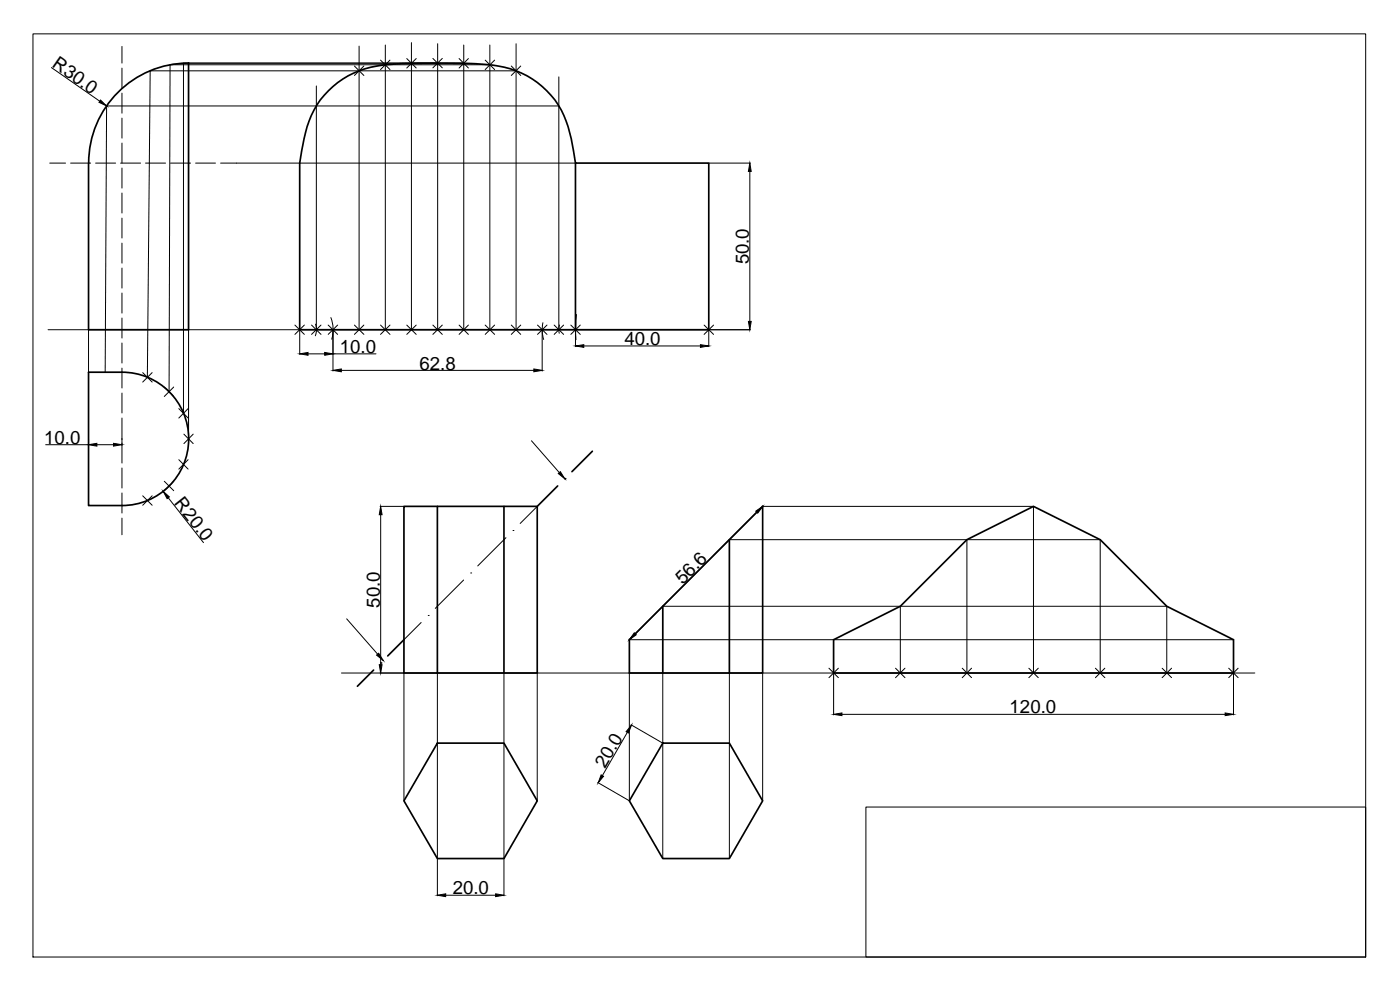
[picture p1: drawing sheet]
<svg xmlns="http://www.w3.org/2000/svg" width="420mm" height="297mm" viewBox="0 0 420 297" stroke-linecap="round" stroke-linejoin="round" font-family="sans-serif">
<!-- layer: Construction -->
<g fill="none" stroke="#000" stroke-width=".3">
<path d="M9.9 10.2h400v276.9h-400zM36.6 13.9v5M56.6 18.9h74.7M106.4 19.8l2.8 2.8M107.8 13.8v85.1M109.2 19.8l-2.8 2.8M114.2 18l2.8 2.9M115.6 13.5v85.4M117 18l-2.8 2.9M122.1 17.6l2.8 2.8M123.5 12.8v86.1M124.9 17.6l-2.8 2.8"/>
<path d="M129.9 17.5l2.8 2.9M131.3 13.1v85.8M132.7 17.5l-2.8 2.9M137.8 17.6l2.8 2.8M139.2 19h-84.1v105M139.2 13.5v85.4M140.6 17.6l-2.8 2.8M145.6 18l2.8 2.9M147 19.4h-96l-.3 98.2M147 13.5v85.4M148.4 18l-2.8 2.9M153.4 19.8l2.9 2.8"/>
<path d="M154.9 13.1v85.8M156.3 19.8l-2.9 2.8M15.4 20.3l14.5 10.1M36.6 20.4v6M36.6 27.9v6.1M36.6 35.4v6M94.9 25.8v73.2M154.9 21.3h-109.8l-.9 91.9M167.7 31.8h-135.7l-.4 79.9M167.7 23.1v75.8M14.9 48.9h4.8M21.2 48.9h6"/>
<path d="M28.7 48.9h6M36.2 48.9h6M36.6 42.9v6M36.6 50.4v6M36.6 57.9v6M43.7 48.9h6M51.2 48.9h6M56.6 48.9v.1M58.7 48.9h6M66.2 48.9h106.5M212.8 48.9h12.4M225 51.4v45"/>
<path d="M36.6 65.4v6M36.6 72.9v6.1M14.4 98.9h210.8M26.6 98.9v12.8M36.6 80.4v6M36.6 87.9v6M36.6 95.4v6M56.6 98.9v32.8M88.5 97.5l2.8 2.8M89.9 99v7.3M91.3 97.5l-2.8 2.8M93.5 97.5l2.8 2.8"/>
<path d="M94.7 97.3l.3 1.7-.4 1.8M96.3 97.5l-2.8 2.8M98.5 97.5l2.8 2.8M99.3 95.3a10 10 0 0 1 .3 6.5M99.9 99v12.3M101.3 97.5l-2.8 2.8M106.4 97.5l2.8 2.8M109.2 97.5l-2.8 2.8M114.2 97.5l2.8 2.8M117 97.5l-2.8 2.8M122.1 97.5l2.8 2.8M124.9 97.5l-2.8 2.8"/>
<path d="M129.9 97.5l2.8 2.8M132.7 97.5l-2.8 2.8M137.8 97.5l2.8 2.8M140.6 97.5l-2.8 2.8M145.6 97.5l2.8 2.8M148.4 97.5l-2.8 2.8M153.4 97.5l2.9 2.8M156.3 97.5l-2.9 2.8M161.3 97.5l2.9 2.8M162.7 99v12.3M162.9 96.8l-.2 2.2 .5 2.9M164.2 97.5l-2.9 2.8"/>
<path d="M166.3 97.5l2.8 2.8M167.9 97.5l-.2 1.5 .1 1M169.1 97.5l-2.8 2.8M171.3 97.5l2.8 2.8M172.7 99v5M173 94.4l-.2 3.3 .1 4.2M174.1 97.5l-2.8 2.8M211.3 97.5l2.9 2.8M212.7 99v5M214.2 97.5l-2.9 2.8M36.6 102.9v6M36.6 110.4v6"/>
<path d="M36.6 117.9v6M42.8 111.8l2.9 2.8M45.7 111.8l-2.9 2.8M49.3 116.1l2.8 2.9M52.1 116.1l-2.8 2.9M92.4 106.2h5M99.9 106.2h12.9M102.4 111.1h57.8M175.2 103.8h35M13.7 133.4h12.9M26.6 131.7v1.9M29.1 133.4h5"/>
<path d="M36.5 131.7h.2M36.6 125.4v6M36.6 131.6v7.3M53.7 137.9l2.8 2.9M53.7 122.6l2.8 2.8M55.2 130.3l2.8 2.8M56.5 137.9l-2.8 2.9M56.5 122.6l-2.8 2.8M58 130.3l-2.8 2.8M159.5 132.2l8.3 9.6M36.6 140.4v6M36.6 147.9v6"/>
<path d="M36.6 155.4v5M42.8 148.8l2.9 2.8M45.7 148.8l-2.9 2.8M49.3 144.4l2.8 2.8M50.5 149.4l10.6 13.4M52.1 144.4l-2.8 2.8M114.1 151.9h7.1M114.2 154.4v45M154 159.2h.1M161.2 151.9l-5.1 5.2M227.1 153.7l-36.4 36.5M228.8 151.8v.1"/>
<path d="M228.9 151.9h81.3v50M139.1 174l-8.5 8.5M141.3 171.9h.1M151.8 161.3l-8.4 8.5M218.9 161.9h111.3v40M290.2 161.9v40M104 185.7l9.4 10.6M126.4 186.8l-5.2 5.1M128.5 184.7h.1M188.8 191.8v.1M188.9 191.9h181.3M198.9 181.9h151.3v20"/>
<path d="M270.2 181.9v20M102.5 201.9h274.1M121.2 201.9v38.4M131.3 201.9v55.7M151.2 201.9v55.7M161.2 201.9v38.4M188.3 219.7l-7.5 13M188.9 201.9v38.4M189.4 217.5l9.4 5.4M198.9 201.9v55.7M218.9 201.9v55.7M228.9 201.9v38.4"/>
<path d="M248.8 200.5l2.8 2.8M250.2 202v12.5M251.6 200.5l-2.8 2.8M252.7 214.3h115M268.8 200.5l2.8 2.8M271.6 200.5l-2.8 2.8M288.8 200.5l2.8 2.8M291.6 200.5l-2.8 2.8M308.8 200.5l2.8 2.8M311.6 200.5l-2.8 2.8M328.7 200.5l2.9 2.8M331.6 200.5l-2.9 2.8"/>
<path d="M348.8 200.5l2.8 2.8M351.6 200.5l-2.8 2.8M368.8 200.5l2.8 2.8M370.2 202v12.5M371.6 200.5l-2.8 2.8M179.4 234.8l9.4 5.4M131.3 257.7v11.1M151.2 257.7v11.1M259.9 242.1h150v45h-150zM133.8 268.6h14.9"/>
</g>
<!-- layer: Object -->
<g fill="none" stroke="#000" stroke-width=".51">
<path d="M98.6 27.2a27.3 27.3 0 0 1 18.2-7.9 172.3 172.3 0 0 1 32.7 .5 26.3 26.3 0 0 1 21.9 21.8l1.3 7.3h40v50h-122.8v-50l.6-3.6a31.7 31.7 0 0 1 6.8-16.7zM26.6 48.9a30 30 0 0 1 30-30v80h-30v-50M172.7 48.9v50M26.6 111.7h10a20 20 0 0 1 20 20 20 20 0 0 1-20 20h-10zM177.8 135.4l-6.2 6.1M121.2 151.9h40v50h-40zM131.3 151.9v50M151.2 151.9v50M167.4 145.8l-6.2 6.1M228.9 151.9v50h-40v-10zM218.9 161.9v40M121.2 191.9l-4.8 4.9"/>
<path d="M198.9 181.9v20M250.2 191.9l20-10 20-20 20-10 20 10 20 20 20 10v10h-120zM112.1 201l-4.8 4.9M131.3 223h19.9l10 17.3-10 17.3h-19.9l-10.1-17.3zM198.9 223h20l10 17.3-10 17.3h-20l-10-17.3z"/>
</g>
<!-- layer: Construction -->
<g fill="#000" stroke="#000" stroke-width=".3">
<path d="M30.2 30l1.8 1.8-2.3-1.1zM225 48.9l.5 2.5h-.9zM224.6 96.4h.9l-.5 2.5zM89.9 106.2l2.5-.5v.9zM97.4 105.7l2.5 .5-2.5 .4zM99.9 111.1l2.5-.4v.8zM160.2 110.7l2.5 .4-2.5 .4zM172.7 103.8l2.5-.4v.8zM210.2 103.4l2.5 .4-2.5 .4zM26.6 133.4l2.5-.4v.9zM34.1 133l2.5 .4-2.5 .5zM49 147.4l1.8 1.7-.6 .5z"/>
<path d="M114.2 151.9l.5 2.5h-.9zM167.5 142.1l.7-.6 1.3 2.1zM226.8 153.4l2.1-1.5-1.5 2.1zM113 196.6l.7-.6 1.3 2.2zM113.8 199.4h.9l-.5 2.5zM190.4 189.9l.6 .6-2.1 1.4zM189.5 217.6l-.9 2.3-.7-.4zM250.2 214.3l2.5-.4v.8zM367.7 213.9l2.5 .4-2.5 .4zM180.4 232.5l.7 .4-1.6 2zM131.3 268.6l2.5-.4v.8zM148.7 268.2l2.5 .4-2.5 .4z"/>
</g>
<!-- layer: Object -->
<g fill="#000">
<circle cx="169.5" cy="143.6" r=".25"/>
<circle cx="114.2" cy="198.9" r=".25"/>
</g>
<g font-size="5.6">
<text x="15.4" y="19.9" transform="rotate(35 15.4 19.9)">R30.0</text>
<text x="224.7" y="79.3" transform="rotate(-90 224.7 79.3)">50.0</text>
<text x="102" y="105.9">10.0</text>
<text x="187.4" y="103.5">40.0</text>
<text x="125.9" y="110.9">62.8</text>
<text x="13.3" y="133.1">10.0</text>
<text x="52.1" y="151" transform="rotate(52 52.1 151)">R20.0</text>
<text x="204.9" y="175.6" transform="rotate(-45 204.9 175.6)">56.6</text>
<text x="114" y="182.3" transform="rotate(-90 114 182.3)">50.0</text>
<text x="303" y="214">120.0</text>
<text x="181.6" y="230.8" transform="rotate(-60 181.6 230.8)">20.0</text>
<text x="135.9" y="268.3">20.0</text>
</g>
</svg>
